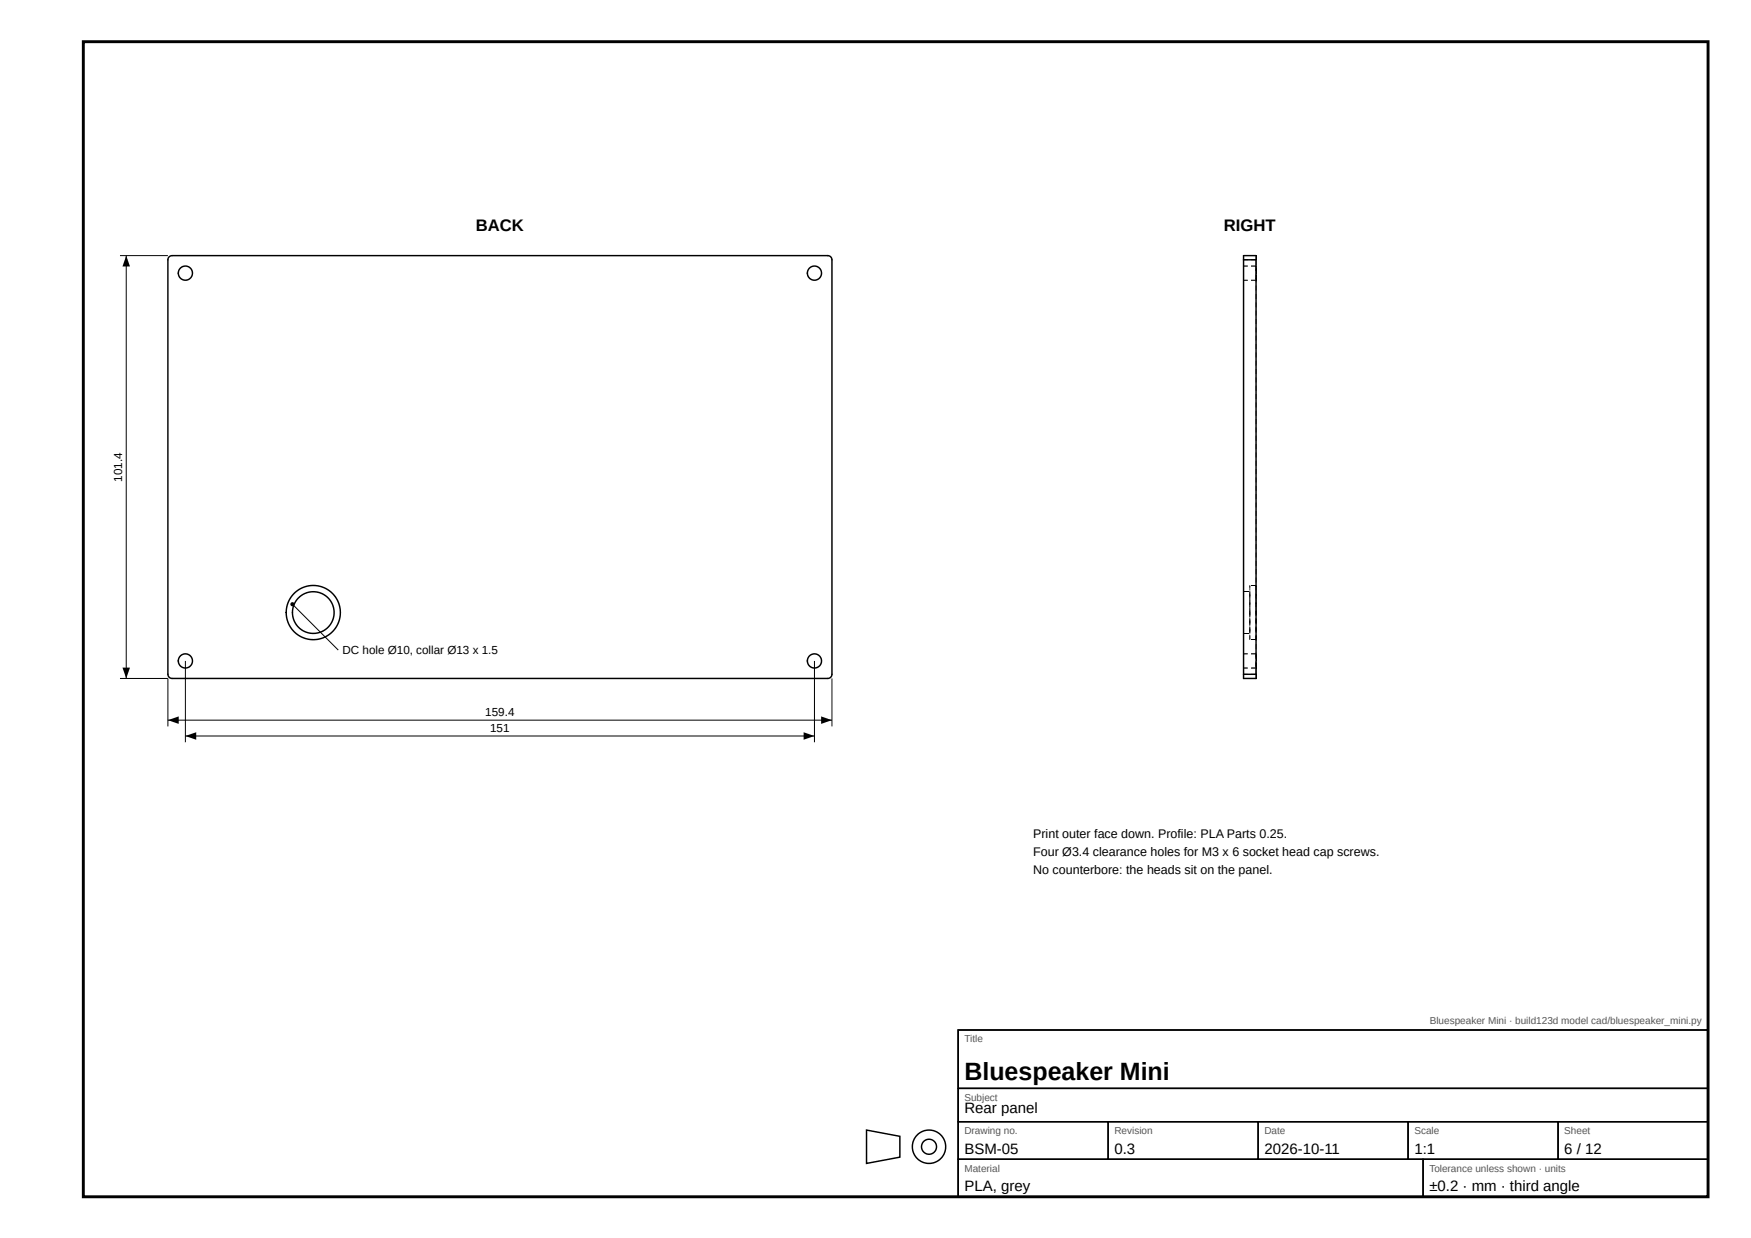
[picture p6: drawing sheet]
<svg xmlns="http://www.w3.org/2000/svg" width="420mm" height="297mm" viewBox="0 0 420 297" stroke-linecap="round" stroke-linejoin="round" font-family="sans-serif">
<path d="M20 10h389.9v277.1h-389.9z" fill="none" stroke="#000" stroke-width=".7" stroke-linecap="butt"/>
<g fill="none" stroke="#000" stroke-width=".35">
<path d="M40.6 61.6l.7-.3h157.3l.5 .2 .4 .3 .1 .5v99.5l-.1 .5-.4 .3-.5 .2h-157.3l-.5-.2-.4-.3-.1-.5v-99.5zM298.4 62.3v-1h3v1M298.4 62.3v99.5M298.4 62.3h3M301.4 62.3v99.5M298.4 161.8v1h3v-1M298.4 161.8h3M229.9 247.1h180v40h-180zM229.9 247.1h180v14h-180zM207.9 271.1l8 1.5v5l-8 1.5zM229.9 261.1h180v8h-180zM229.9 269.1h36v9h-36z"/>
<path d="M229.9 278.1h111.6v9h-111.6zM265.9 269.1h36v9h-36zM301.9 269.1h36v9h-36zM337.9 269.1h36v9h-36zM341.5 278.1h68.4v9h-68.4zM373.9 269.1h36v9h-36z"/>
<circle cx="44.5" cy="65.5" r="1.7"/>
<circle cx="195.5" cy="65.5" r="1.7"/>
<circle cx="44.5" cy="158.6" r="1.7"/>
<circle cx="75.2" cy="147" r="5"/>
<circle cx="75.2" cy="147" r="6.5"/>
<circle cx="195.5" cy="158.6" r="1.7"/>
<circle cx="222.9" cy="275.1" r="4"/>
<circle cx="222.9" cy="275.1" r="1.8"/>
</g>
<g fill="#000">
<path d="M30.3 61.3l.9 2.6h-1.8zM298.3 61.3h.2v1h-.2zM298.3 64.3h.2v1.2h-.2zM298.3 66h.2v1.2h-.2zM301.3 61.3h.2v1h-.2zM301.3 64.3h.2v1.2h-.2zM301.3 66h.2v1.2h-.2zM298.3 157.4h.2v1.2h-.2zM298.3 159.1h.2v1.2h-.2zM298.4 151.9h1.2v.2h-1.2zM298.4 141.9h1.2v.2h-1.2zM301.3 157.4h.2v1.2h-.2z"/>
<path d="M301.3 159.1h.2v1.2h-.2zM300.2 140.4h1.2v.2h-1.2zM300.2 153.4h1.2v.2h-1.2zM29.4 160.2h1.8l-.9 2.6zM40.3 172.8l2.6-.9v1.8zM44.5 176.6l2.6-.9v1.8zM192.9 175.7l2.6 .9-2.6 .9zM197.1 171.9l2.5 .9-2.5 .9zM298.3 161.8h.2v1h-.2zM301.3 161.8h.2v1h-.2z"/>
<path d="M298.3 63.8h.2v1.2h-.2zM298.3 65.8h.2v1.2h-.2z"/>
<path d="M298.3 63.8h.2v1.2h-.2zM298.3 65.8h.2v1.2h-.2z"/>
<path d="M300.2 61.2h1.2v.2h-1.2zM298.4 61.2h1v.2h-1z"/>
<path d="M300.2 63.7h1.2v.2h-1.2zM298.4 63.7h1v.2h-1z"/>
<path d="M300.2 67.1h1.2v.2h-1.2zM298.4 67.1h1v.2h-1z"/>
<path d="M300.2 63.7h1.2v.2h-1.2zM298.4 63.7h1v.2h-1z"/>
<path d="M300.2 67.1h1.2v.2h-1.2zM298.4 67.1h1v.2h-1z"/>
<path d="M300.2 62.2h1.2v.2h-1.2zM298.4 62.2h1v.2h-1z"/>
<path d="M301.3 63.8h.2v1.2h-.2zM301.3 65.8h.2v1.2h-.2z"/>
<path d="M301.3 63.8h.2v1.2h-.2zM301.3 65.8h.2v1.2h-.2z"/>
<path d="M298.3 145.8h.2v1.2h-.2zM298.3 143.8h.2v1.2h-.2zM298.3 142h.2v1h-.2z"/>
<path d="M298.3 150.8h.2v1.2h-.2zM298.3 148.8h.2v1.2h-.2zM298.3 147h.2v1h-.2z"/>
<path d="M298.3 156.9h.2v1.2h-.2zM298.3 158.9h.2v1.2h-.2z"/>
<path d="M298.3 156.9h.2v1.2h-.2zM298.3 158.9h.2v1.2h-.2z"/>
<path d="M298.3 142h.2v1.2h-.2zM298.3 144h.2v1.2h-.2zM298.3 146h.2v1.2h-.2zM298.3 148h.2v1.2h-.2zM298.3 150h.2v1.2h-.2z"/>
<path d="M299.8 145.8h.2v1.2h-.2zM299.8 143.8h.2v1.2h-.2zM299.8 141.8h.2v1.2h-.2zM299.8 140.5h.2v.5h-.2z"/>
<path d="M299.8 152.3h.2v1.2h-.2zM299.8 150.3h.2v1.2h-.2zM299.8 148.3h.2v1.2h-.2zM299.8 147h.2v.5h-.2z"/>
<path d="M299.8 150.8h.2v1.2h-.2zM299.8 148.8h.2v1.2h-.2zM299.8 146.8h.2v1.2h-.2zM299.8 144.8h.2v1.2h-.2zM299.8 142.8h.2v1.2h-.2z"/>
<path d="M299.8 140.5h.2v1.2h-.2zM299.8 142.5h.2v1.2h-.2zM299.8 144.5h.2v1.2h-.2zM299.8 146.5h.2v1.2h-.2zM299.8 148.5h.2v1.2h-.2zM299.8 150.5h.2v1.2h-.2zM299.8 152.5h.2v1h-.2z"/>
<path d="M299.8 147h.2v1.2h-.2zM299.8 149h.2v1.2h-.2zM299.8 151h.2v1h-.2z"/>
<path d="M299.8 142h.2v1.2h-.2zM299.8 144h.2v1.2h-.2zM299.8 146h.2v1h-.2z"/>
<path d="M301.3 145.8h.2v1.2h-.2zM301.3 143.8h.2v1.2h-.2zM301.3 141.8h.2v1.2h-.2zM301.3 140.5h.2v.5h-.2z"/>
<path d="M301.3 152.3h.2v1.2h-.2zM301.3 150.3h.2v1.2h-.2zM301.3 148.3h.2v1.2h-.2zM301.3 147h.2v.5h-.2z"/>
<path d="M300.2 156.8h1.2v.2h-1.2zM298.4 156.8h1v.2h-1z"/>
<path d="M300.2 156.8h1.2v.2h-1.2zM298.4 156.8h1v.2h-1z"/>
<path d="M301.3 156.9h.2v1.2h-.2zM301.3 158.9h.2v1.2h-.2z"/>
<path d="M301.3 156.9h.2v1.2h-.2zM301.3 158.9h.2v1.2h-.2z"/>
<path d="M301.3 140.5h.2v1.2h-.2zM301.3 142.5h.2v1.2h-.2zM301.3 144.5h.2v1.2h-.2zM301.3 146.5h.2v1.2h-.2zM301.3 148.5h.2v1.2h-.2zM301.3 150.5h.2v1.2h-.2zM301.3 152.5h.2v1h-.2z"/>
<path d="M298.3 160.6h.2v1.2h-.2zM298.3 158.6h.2v1.2h-.2zM298.3 156.6h.2v1.2h-.2zM298.3 154.6h.2v1.2h-.2zM298.3 152.6h.2v1.2h-.2zM298.3 150.6h.2v1.2h-.2zM298.3 148.6h.2v1.2h-.2zM298.3 146.6h.2v1.2h-.2zM298.3 144.6h.2v1.2h-.2zM298.3 142.6h.2v1.2h-.2zM298.3 140.6h.2v1.2h-.2zM298.3 138.6h.2v1.2h-.2zM298.3 136.6h.2v1.2h-.2zM298.3 134.6h.2v1.2h-.2zM298.3 132.6h.2v1.2h-.2zM298.3 130.6h.2v1.2h-.2zM298.3 128.6h.2v1.2h-.2zM298.3 126.6h.2v1.2h-.2zM298.3 124.6h.2v1.2h-.2zM298.3 122.6h.2v1.2h-.2zM298.3 120.6h.2v1.2h-.2zM298.3 118.6h.2v1.2h-.2zM298.3 116.5h.2v1.3h-.2zM298.3 114.5h.2v1.2h-.2zM298.3 112.5h.2v1.2h-.2zM298.3 110.5h.2v1.2h-.2zM298.3 108.5h.2v1.2h-.2zM298.3 106.5h.2v1.2h-.2zM298.3 104.5h.2v1.2h-.2zM298.3 102.5h.2v1.2h-.2zM298.3 100.5h.2v1.2h-.2zM298.3 98.5h.2v1.2h-.2zM298.3 96.5h.2v1.2h-.2zM298.3 94.5h.2v1.2h-.2zM298.3 92.5h.2v1.2h-.2zM298.3 90.5h.2v1.2h-.2zM298.3 88.5h.2v1.2h-.2zM298.3 86.5h.2v1.2h-.2zM298.3 84.5h.2v1.2h-.2zM298.3 82.5h.2v1.2h-.2zM298.3 80.5h.2v1.2h-.2zM298.3 78.5h.2v1.2h-.2zM298.3 76.5h.2v1.2h-.2zM298.3 74.5h.2v1.2h-.2zM298.3 72.5h.2v1.2h-.2zM298.3 70.5h.2v1.2h-.2zM298.3 68.5h.2v1.2h-.2zM298.3 66.5h.2v1.2h-.2zM298.3 64.5h.2v1.2h-.2zM298.3 62.5h.2v1.2h-.2z"/>
<path d="M301.3 160.6h.2v1.2h-.2zM301.3 158.6h.2v1.2h-.2zM301.3 156.6h.2v1.2h-.2zM301.3 154.6h.2v1.2h-.2zM301.3 152.6h.2v1.2h-.2zM301.3 150.6h.2v1.2h-.2zM301.3 148.6h.2v1.2h-.2zM301.3 146.6h.2v1.2h-.2zM301.3 144.6h.2v1.2h-.2zM301.3 142.6h.2v1.2h-.2zM301.3 140.6h.2v1.2h-.2zM301.3 138.6h.2v1.2h-.2zM301.3 136.6h.2v1.2h-.2zM301.3 134.6h.2v1.2h-.2zM301.3 132.6h.2v1.2h-.2zM301.3 130.6h.2v1.2h-.2zM301.3 128.6h.2v1.2h-.2zM301.3 126.6h.2v1.2h-.2zM301.3 124.6h.2v1.2h-.2zM301.3 122.6h.2v1.2h-.2zM301.3 120.6h.2v1.2h-.2zM301.3 118.6h.2v1.2h-.2zM301.3 116.5h.2v1.3h-.2zM301.3 114.5h.2v1.2h-.2zM301.3 112.5h.2v1.2h-.2zM301.3 110.5h.2v1.2h-.2zM301.3 108.5h.2v1.2h-.2zM301.3 106.5h.2v1.2h-.2zM301.3 104.5h.2v1.2h-.2zM301.3 102.5h.2v1.2h-.2zM301.3 100.5h.2v1.2h-.2zM301.3 98.5h.2v1.2h-.2zM301.3 96.5h.2v1.2h-.2zM301.3 94.5h.2v1.2h-.2zM301.3 92.5h.2v1.2h-.2zM301.3 90.5h.2v1.2h-.2zM301.3 88.5h.2v1.2h-.2zM301.3 86.5h.2v1.2h-.2zM301.3 84.5h.2v1.2h-.2zM301.3 82.5h.2v1.2h-.2zM301.3 80.5h.2v1.2h-.2zM301.3 78.5h.2v1.2h-.2zM301.3 76.5h.2v1.2h-.2zM301.3 74.5h.2v1.2h-.2zM301.3 72.5h.2v1.2h-.2zM301.3 70.5h.2v1.2h-.2zM301.3 68.5h.2v1.2h-.2zM301.3 66.5h.2v1.2h-.2zM301.3 64.5h.2v1.2h-.2zM301.3 62.5h.2v1.2h-.2z"/>
<path d="M300.2 162.7h1.2v.2h-1.2zM298.4 162.7h1v.2h-1z"/>
<path d="M300.2 160.2h1.2v.2h-1.2zM298.4 160.2h1v.2h-1z"/>
<path d="M300.2 160.2h1.2v.2h-1.2zM298.4 160.2h1v.2h-1z"/>
<path d="M300.2 161.7h1.2v.2h-1.2zM298.4 161.7h1v.2h-1z"/>
<circle cx="70.2" cy="145" r=".5"/>
</g>
<path d="M28.8 61.3h11.5M30.3 61.3v101.5M44.5 158.6v19.5M70.2 145l11 11M195.5 158.6v19.5M28.8 162.8h11.5v11.5M40.3 172.8h159.3M44.5 176.6h151M199.6 162.8v11.5" fill="none" stroke="#000" stroke-width=".24"/>
<text font-size="6" x="231.4" y="259.1">Bluespeaker Mini</text>
<g font-size="4">
<text x="114.2" y="55.3">BACK</text>
<text x="293.7" y="55.3">RIGHT</text>
</g>
<g font-size="3.6">
<text x="231.4" y="267.1">Rear panel</text>
<text x="231.4" y="276.8">BSM-05</text>
<text x="267.4" y="276.8">0.3</text>
<text x="303.4" y="276.8">2026-10-11</text>
<text x="339.4" y="276.8">1:1</text>
<text x="375.4" y="276.8">6 / 12</text>
<text x="231.4" y="285.6">PLA, grey</text>
<text x="343" y="285.6">±0.2 · mm · third angle</text>
</g>
<g font-size="3">
<text x="247.9" y="201.1">Print outer face down. Profile: PLA Parts 0.25.</text>
<text x="247.9" y="205.4">Four Ø3.4 clearance holes for M3 x 6 socket head cap screws.</text>
<text x="247.9" y="209.8">No counterbore: the heads sit on the panel.</text>
</g>
<g font-size="2.8">
<text x="29.3" y="115.6" transform="rotate(-90 29.3 115.6)">101.4</text>
<text x="82.2" y="157">DC hole Ø10, collar Ø13 x 1.5</text>
<text x="116.5" y="171.8">159.4</text>
<text x="117.6" y="175.6">151</text>
</g>
<g font-size="2.4" fill="#555">
<text x="343.1" y="245.6">Bluespeaker Mini · build123d model cad/bluespeaker_mini.py</text>
<text x="231.4" y="250.1">Title</text>
<text x="231.4" y="264.1">Subject</text>
<text x="231.4" y="272.1">Drawing no.</text>
<text x="267.4" y="272.1">Revision</text>
<text x="303.4" y="272.1">Date</text>
<text x="339.4" y="272.1">Scale</text>
<text x="375.4" y="272.1">Sheet</text>
<text x="231.4" y="281.1">Material</text>
<text x="343" y="281.1">Tolerance unless shown · units</text>
</g>
</svg>
